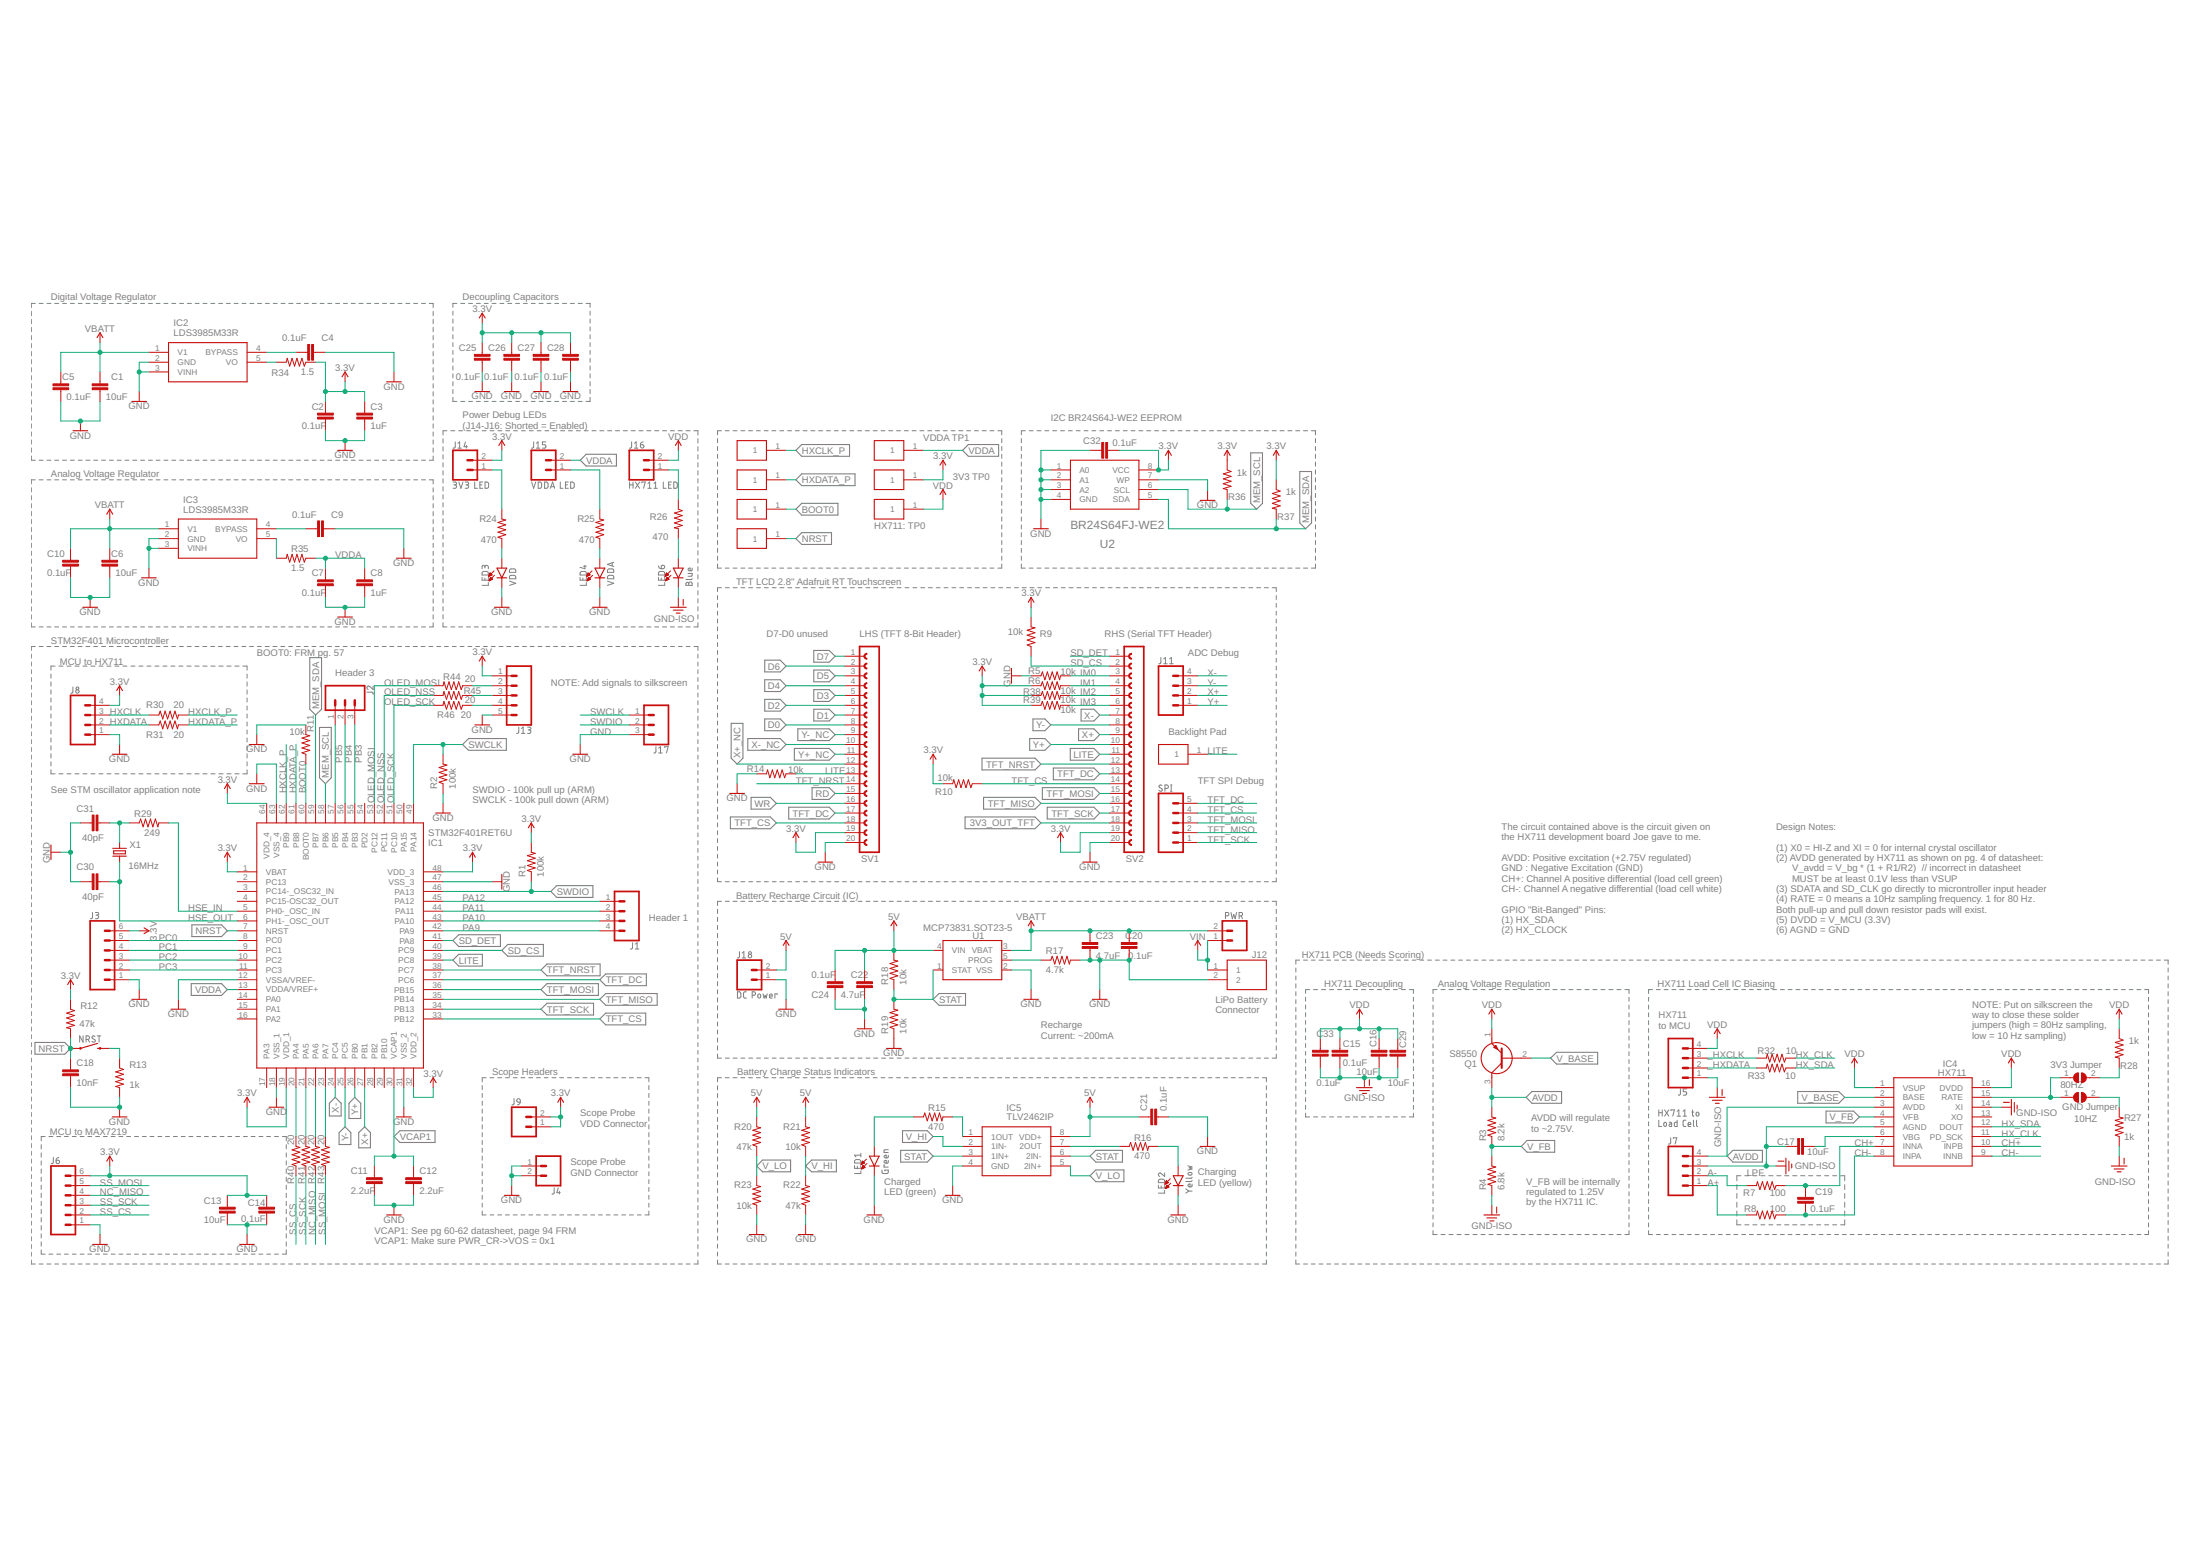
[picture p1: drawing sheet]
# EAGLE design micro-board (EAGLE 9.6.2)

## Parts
10HZ  GND Jumper  SJ  [SJ]
80HZ  3V3 Jumper  SJ  [SJ]
C1  10uF  CAPACITOR0603  [C0603]
C2  0.1uF  CAPACITOR0603  [C0603]
C3  1uF  CAPACITOR0603  [C0603]
C4  0.1uF  CAPACITOR0603  [C0603]
C5  0.1uF  CAPACITOR0603  [C0603]
C6  10uF  CAPACITOR0603  [C0603]
C7  0.1uF  CAPACITOR0603  [C0603]
C8  1uF  CAPACITOR0603  [C0603]
C9  0.1uF  CAPACITOR0603  [C0603]
C10  0.1uF  CAPACITOR0603  [C0603]
C11  2.2uF  CAPACITOR0603  [C0603]
C12  2.2uF  CAPACITOR0603  [C0603]
C13  10uF  CAPACITOR0603  [C0603]
C14  0.1uF  CAPACITOR0603  [C0603]
C15  0.1uF  CAPACITOR0603  [C0603]
C16  10uF  CAPACITOR0603  [C0603]
C17  10uF  CAPACITOR0603  [C0603]
C18  10nF  CAPACITOR0603  [C0603]
C19  0.1uF  CAPACITOR0603  [C0603]
C20  0.1uF  CAPACITOR0603  [C0603]
C21  0.1uF  CAPACITOR0603  [C0603]
C22  4.7uF  C5/4.5  [C5B4.5]
C23  4.7uF  C5/4.5  [C5B4.5]
C24  0.1uF  CAPACITOR0603  [C0603]
C25  0.1uF  CAPACITOR0603  [C0603]
C26  0.1uF  CAPACITOR0603  [C0603]
C27  0.1uF  CAPACITOR0603  [C0603]
C28  0.1uF  CAPACITOR0603  [C0603]
C29  10uF  CAPACITOR0603  [C0603]
C30  40pF  CAPACITOR0603  [C0603]
C31  40pF  CAPACITOR0603  [C0603]
C32  0.1uF  CAPACITOR0603  [C0603]
C33  0.1uF  CAPACITOR0603  [C0603]
IC1  STM32F401RET6U  [QFP50P1200X1200X160-64N]
IC2  LDS3985M33R  [SOT95P280X145-5N]
IC3  LDS3985M33R  [SOT95P280X145-5N]
IC4  HX711  [SOIC127P600X160-16N]
IC5  TLV2462IP  [DIP794W53P254L959H508Q8N]
J1  CONN_04  [1X04]
J2  CONN_03  [1X03]
J3  CONN_06LOCK  [1X06_LOCK]
J4  CONN_02  [1X02]
J5  CONN_04  [1X04]
J6  CONN_06SILK_FEMALE_PTH  [1X06]
J7  CONN_04  [1X04]
J8  CONN_04  [1X04]
J9  CONN_02  [1X02]
J11  CONN_04  [1X04]
J12  B2B-PH-K-S_LF__SN_  [SHDR2W50P0X200_1X2_590X450X600]
J13  CONN_05  [1X05]
J14  3V3 LED  CONN_02  [1X02]
J15  VDDA LED  CONN_02  [1X02]
J16  HX711 LED  CONN_02  [1X02]
J17  CONN_03  [1X03]
J18  DC Power  CONN_02  [1X02]
LED1  Green  LED0603  [LED-0603]
LED2  Yellow  LED0603  [LED-0603]
LED3  VDD  LED0603  [LED-0603]
LED4  VDDA  LED0603  [LED-0603]
LED6  Blue  LED0603  [LED-0603]
NRST  MOMENTARY-SWITCH-SPST-SMD-5.2-REDUNDANT  [TACTILE_SWITCH_SMD_5.2MM]
PWR  CONN_02  [1X02]
Q1  S8550  [MJE13001TP]
R1  100k  RESISTOR0603  [R0603]
R2  100k  RESISTOR0603  [R0603]
R3  8.2k  RESISTOR0603  [R0603]
R4  6.8k  RESISTOR0603  [R0603]
R5  10k  RESISTOR0603  [R0603]
R6  10k  RESISTOR0603  [R0603]
R7  100  RESISTOR0603  [R0603]
R8  100  RESISTOR0603  [R0603]
R9  10k  RESISTOR0603  [R0603]
R10  10k  RESISTOR0603  [R0603]
R11  10k  RESISTOR0603  [R0603]
R12  47k  RESISTOR0603  [R0603]
R13  1k  RESISTOR0603  [R0603]
R14  10k  RESISTOR0603  [R0603]
R15  470  RESISTOR0603  [R0603]
R16  470  RESISTOR0603  [R0603]
R17  4.7k  RESISTOR0603  [R0603]
R18  10k  RESISTOR0603  [R0603]
R19  10k  RESISTOR0603  [R0603]
R20  47k  RESISTOR0603  [R0603]
R21  10k  RESISTOR0603  [R0603]
R22  47k  RESISTOR0603  [R0603]
R23  10k  RESISTOR0603  [R0603]
R24  470  RESISTOR0603  [R0603]
R25  470  RESISTOR0603  [R0603]
R26  470  RESISTOR0603  [R0603]
R27  1k  RESISTOR0603  [R0603]
R28  1k  RESISTOR0603  [R0603]
R29  249  RESISTOR0603  [R0603]
R30  20  RESISTOR0603  [R0603]
R31  20  RESISTOR0603  [R0603]
R32  10  RESISTOR0603  [R0603]
R33  10  RESISTOR0603  [R0603]
R34  1.5  RESISTOR0603  [R0603]
R35  1.5  RESISTOR0603  [R0603]
R36  1k  RESISTOR0603  [R0603]
R37  1k  RESISTOR0603  [R0603]
R38  10k  RESISTOR0603  [R0603]
R39  10k  RESISTOR0603  [R0603]
R40  20  RESISTOR0603  [R0603]
R41  20  RESISTOR0603  [R0603]
R42  20  RESISTOR0603  [R0603]
R43  20  RESISTOR0603  [R0603]
R44  20  RESISTOR0603  [R0603]
R45  20  RESISTOR0603  [R0603]
R46  20  RESISTOR0603  [R0603]
SPI  CONN_05  [1X05]
SV1  LHS (TFT 8-Bit Header)  FE20-1  [FE20]
SV2  RHS (Serial TFT Header)  FE20-1  [FE20]
U1  MCP73831.SOT23-5  [SOT23-5]
U2  BR24S64FJ-WE2  [SOIC8]
U$1  TP1  PAD  [PAD]
U$2  TP3  PAD  [PAD]
U$3  TP4  PAD  [PAD]
U$4  TP5  PAD  [PAD]
U$5  TP6  PAD  [PAD]
U$6  TP1  PAD  [PAD]
U$7  TP0  PAD  [PAD]
U$8  TP2  PAD  [PAD]
X1  16MHz  CRYSTALHC49S  [HC49/S]

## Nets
3.3V: C2.1 C3.1 C13.1 C14.1 C25.1 C26.1 C27.1 C28.1 C32.2 IC1.1(VBAT) IC1.19(VDD_1) IC1.32(VDD_2) IC1.48(VDD_3) IC1.64(VDD_4) J3.6 J6.6 J8.4 J9.1 J9.2 J13.1 J14.2 R1.2 R6.1 R9.2 R10.2 R12.1 R34.1 R36.1 R37.1 R38.1 R39.1 SV1.19 SV2.19 U2.8(VCC) U$7.1
3V3_LED: J14.1 R24.2
3V3_OUT_TFT: SV2.18
5V: C21.1 C22.1 C24.2 IC5.8(VDD+) J18.2 R18.2 R20.2 R21.2 U1.4(VIN)
_HXCLK: J5.3 R32.2
_HXDATA: J5.2 R33.2
_NC_MISO: IC1.22(PA6) R42.2
_SS_CS: IC1.20(PA4) R40.2
_SS_MOSI: IC1.23(PA7) R43.2
_SS_SCK: IC1.21(PA5) R41.2
A+: J7.1 R8.2
A-: J7.2 R7.2
ANA_LED: J15.1 R25.2
AVDD: IC4.3(AVDD) J7.4 Q1.3(C) R3.2
BOOT0: IC1.60(BOOT0) R11.1 U$4.1
CH+: C19.1 IC4.7(INNA) IC4.10(INPB) R7.1
CH-: C19.2 IC4.8(INPA) IC4.9(INNB) R8.1
D0: SV1.8
D1: SV1.7
D2: SV1.6
D3: SV1.5
D4: SV1.4
D5: SV1.3
D6: SV1.2
D7: SV1.1
GND: C1.2 C2.2 C3.2 C4.1 C5.2 C6.2 C7.2 C8.2 C9.1 C10.2 C11.2 C12.2 C13.2 C14.2 C18.2 C20.2 C21.2 C22.2 C23.2 C24.1 C25.2 C26.2 C27.2 C28.2 C30.1 C31.1 C32.1 IC1.12(VSSA/VREF-) IC1.18(VSS_1) IC1.31(VSS_2) IC1.47(VSS_3) IC1.63(VSS_4) IC2.2(GND) IC2.3(VINH) IC3.2(GND) IC3.3(VINH) IC5.4(GND) J3.1 J4.1 J4.2 J6.1 J8.1 J12.2 J13.5 J17.3 J18.1 LED1.C LED2.C LED3.C LED4.C R2.1 R5.1 R11.2 R13.2 R14.2 R17.2 R19.1 R22.1 R23.1 SV1.20 SV2.20 U1.2(VSS) U2.1(A0) U2.2(A1) U2.3(A2) U2.4(GND) U2.7(WP)
GND-ISO: C15.2 C16.2 C17.1 C29.2 C33.2 IC4.5(AGND) IC4.14(XI) J5.1 J7.3 LED6.C R4.1 R27.1
HSE_IN: IC1.5(PH0-_OSC_IN) R29.2
HSE_OUT: C30.2 IC1.6(PH1-_OSC_OUT) X1.1
HX_CLK: IC4.11(PD_SCK) R32.1
HX_LED: J16.1 R26.1
HX_SDA: IC4.12(DOUT) R33.1
HXCLK: J8.3 R30.1
HXCLK_P: IC1.62(PB9) R30.2 U$2.1
HXDATA: J8.2 R31.1
HXDATA_P: IC1.61(PB8) R31.2 U$3.1
IM0: R5.2 SV2.3
IM1: R6.2 SV2.4
IM2: R38.2 SV2.5
IM3: R39.2 SV2.6
LITE: IC1.39(PC8) R14.1 SV1.13 SV2.11 U$1.1
MEM_SCL: IC1.58(PB6) R36.2 U2.6(SCL)
MEM_SDA: IC1.59(PB7) R37.2 U2.5(SDA)
N$1: C9.2 IC3.4(BYPASS)
N$2: LED1.A R15.1
N$3: C4.2 IC2.4(BYPASS)
N$4: IC5.7(2OUT) R16.1
N$5: LED2.A R16.2
N$6: IC5.1(1OUT) R15.2
N$7: R17.1 U1.5(PROG)
N$8: J13.2 R44.1
N$9: LED4.A R25.1
N$10: 10HZ.2 R27.2
N$11: C17.2 IC4.6(VBG)
N$12: 10HZ.1 80HZ.1 IC4.15(RATE)
N$13: LED3.A R24.1
N$14: LED6.A R26.2
N$15: IC3.5(VO) R35.2
N$16: 80HZ.2 R28.2
N$17: NRST.3 NRST.4 R13.1
N$18: C31.2 R29.1 X1.2
N$19: IC2.5(VO) R34.2
N$20: J13.3 R45.1
N$21: J13.4 R46.1
NC_MISO: J6.4 R42.1
NRST: C18.1 IC1.7(NRST) NRST.1 NRST.2 R12.2 U$5.1
OLED_MOSI: IC1.53(PC12) R44.2
OLED_NSS: IC1.52(PC11) R45.2
OLED_SCK: IC1.51(PC10) R46.2
PA9: IC1.42(PA9) J1.4
PA10: IC1.43(PA10) J1.3
PA11: IC1.44(PA11) J1.2
PA12: IC1.45(PA12) J1.1
PB3: IC1.55(PB3) J2.3
PB4: IC1.56(PB4) J2.2
PB5: IC1.57(PB5) J2.1
PC0: IC1.8(PC0) J3.5
PC1: IC1.9(PC1) J3.4
PC2: IC1.10(PC2) J3.3
PC3: IC1.11(PC3) J3.2
RD: SV1.15
SD_CS: IC1.40(PC9) R9.1 SV2.2
SD_DET: IC1.41(PA8) SV2.1
SS_CS: J6.2 R40.1
SS_MOSI: J6.5 R43.1
SS_SCK: J6.3 R41.1
STAT: IC5.3(1IN+) IC5.6(2IN-) R18.1 R19.2 U1.1(STAT)
SWCLK: IC1.49(PA14) J17.1 R2.2
SWDIO: IC1.46(PA13) J17.2 R1.1
TFT_CS: IC1.33(PB12) R10.1 SPI.4 SV1.18 SV2.14
TFT_DC: IC1.37(PC6) SPI.5 SV1.17 SV2.13
TFT_MISO: IC1.35(PB14) SPI.2 SV2.16
TFT_MOSI: IC1.36(PB15) SPI.3 SV2.15
TFT_NRST: IC1.38(PC7) SV1.14 SV2.12
TFT_SCK: IC1.34(PB13) SPI.1 SV2.17
V_BASE: IC4.2(BASE) Q1.2(B)
V_BATT: C1.1 C5.1 C6.1 C10.1 C20.1 C23.1 IC2.1(V1) IC3.1(V1) PWR.2 U1.3(VBAT) ; supply symbol labelled VBATT
V_FB: IC4.4(VFB) R3.1 R4.2
V_HI: IC5.2(1IN-) R21.1 R22.2
V_LO: IC5.5(2IN+) R20.1 R23.2
VCAP1: C11.1 C12.1 IC1.30(VCAP1)
VDD: C15.1 C16.1 C29.1 C33.1 IC4.1(VSUP) IC4.16(DVDD) J5.4 J16.2 Q1.1(E) R28.1 U$8.1
VDDA: C7.1 C8.1 IC1.13(VDDA/VREF+) J15.2 R35.1 U$6.1
VIN: J12.1 PWR.1
WR: SV1.16
X+: IC1.27(PB1) J11.2 SV2.9
X+_NC: SV1.12
X-: IC1.24(PC4) J11.4 SV2.7
X-_NC: SV1.10
Y+: IC1.26(PB0) J11.1 SV2.10
Y+_NC: SV1.11
Y-: IC1.25(PC5) J11.3 SV2.8
Y-_NC: SV1.9
Unconnected: IC1.2(PC13) IC1.3(PC14-_OSC32_IN) IC1.4(PC15-OSC32_OUT) IC1.14(PA0) IC1.15(PA1) IC1.16(PA2) IC1.17(PA3) IC1.28(PB2) IC1.29(PB10) IC1.50(PA15) IC1.54(PD2) IC4.13(XO)

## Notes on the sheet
- Digital Voltage Regulator | Decoupling Capacitors
- I2C BR24S64J-WE2 EEPROM
- Power Debug LEDs
  (J14-J16: Shorted = Enabled)
- VDDA TP1
- Analog Voltage Regulator
- 3V3 TP0
- HX711: TP0
- TFT LCD 2.8" Adafruit RT Touchscreen
- D7-D0 unused
- STM32F401 Microcontroller
- BOOT0: FRM pg. 57 | ADC Debug
- MCU to HX711
- Header 3
- NOTE: Add signals to silkscreen
- Backlight Pad
- TFT SPI Debug
- See STM oscillator application note
- SWDIO - 100k pull up (ARM)
  SWCLK - 100k pull down (ARM)
- The circuit contained above is the circuit given on
  the HX711 development board Joe gave to me.
  
  AVDD: Positive excitation (+2.75V regulated)
  GND : Negative Excitation (GND)
  CH+: Channel A positive differential (load cell green)
  CH-: Channel A negative differential (load cell white)
  
  GPIO "Bit-Banged" Pins:
  (1) HX_SDA
  (2) HX_CLOCK
- Design Notes:
  
  (1) X0 = HI-Z and XI = 0 for internal crystal oscillator
  (2) AVDD generated by HX711 as shown on pg. 4 of datasheet:
        V_avdd = V_bg * (1 + R1/R2)  // incorrect in datasheet
        MUST be at least 0.1V less than VSUP
  (3) SDATA and SD_CLK go directly to microntroller input header
  (4) RATE = 0 means a 10Hz sampling frequency. 1 for 80 Hz.
  Both pull-up and pull down resistor pads will exist.
  (5) DVDD = V_MCU (3.3V)
  (6) AGND = GND
- Battery Recharge Circuit (IC)
- Header 1
- HX711 PCB (Needs Scoring)
- HX711 Decoupling | Analog Voltage Regulation | HX711 Load Cell IC Biasing
- LiPo Battery
  Connector
- HX711
  to MCU
- Recharge
  Current: ~200mA
- NOTE: Put on silkscreen the
  way to close these solder
  jumpers (high = 80Hz sampling,
  low = 10 Hz sampling)
- Scope Headers | Battery Charge Status Indicators
- Scope Probe
  VDD Connector
- HX711 to
  Load Cell
- AVDD will regulate 
  to ~2.75V.
- MCU to MAX7219
- Scope Probe
  GND Connector
- LPF
- Charging
  LED (yellow)
- Charged
  LED (green)
- V_FB will be internally
  regulated to 1.25V
  by the HX711 IC.
- VCAP1: See pg 60-62 datasheet, page 94 FRM
  VCAP1: Make sure PWR_CR->VOS = 0x1

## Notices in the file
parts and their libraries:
SparkFun-Switches: Licensing: Creative Commons ShareAlike 4.0 International - https://creativecommons.org/licenses/by-sa/4.0
